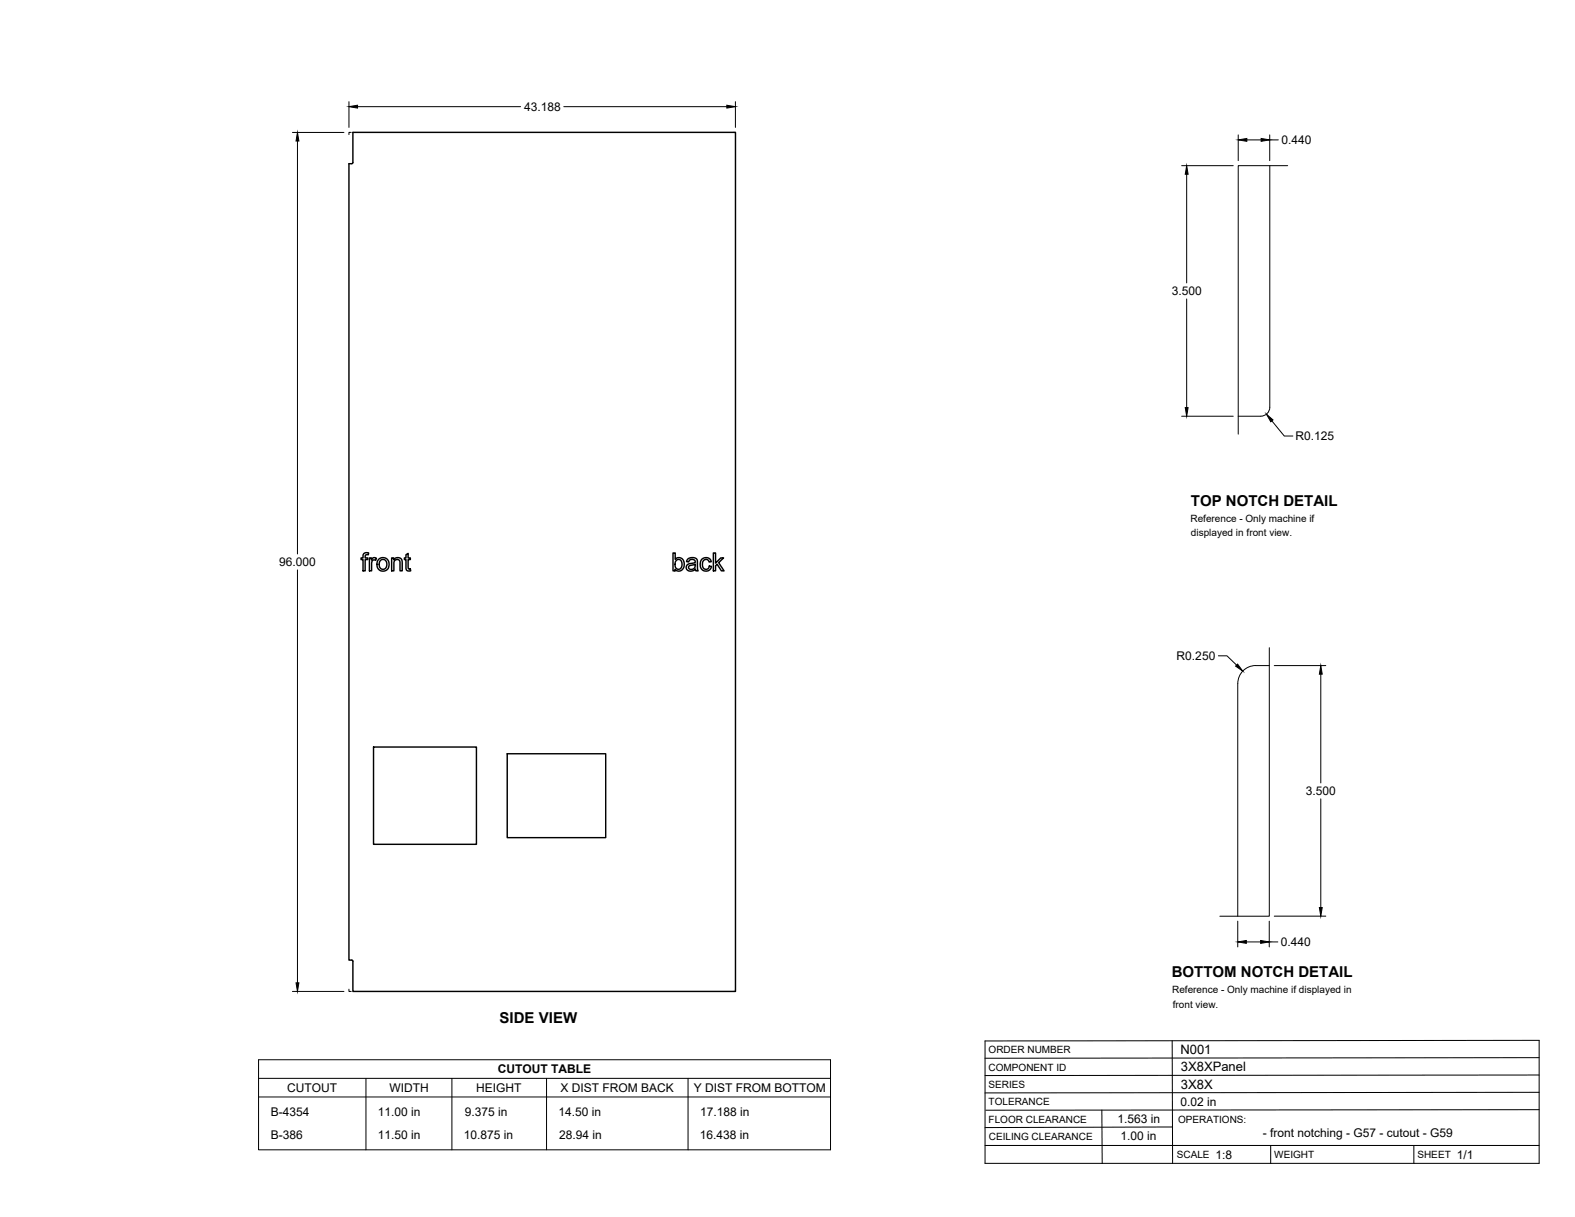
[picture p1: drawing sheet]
<svg xmlns="http://www.w3.org/2000/svg" width="559mm" height="432mm" viewBox="0 0 559 432" stroke-linecap="round" stroke-linejoin="round" font-family="sans-serif">
<!-- layer: Visible -->
<g fill="none" stroke="#000" stroke-width=".51">
<path d="M125.2 47h135.7v304.8h-135.7v-10.7l-.2-.4h-1.2v-282.6l1.2-.1 .2-.3zM129.1 196.4l.8-.3 .9 .1-.1 .7a.72 .72 0 0 0-.8-.1 .72 .72 0 0 0-.3 .7v.5h.9v.5h-.9v4h-.8v-4h-.7v-.5h.7zM131.1 198h.7v.6a1.12 1.12 0 0 1 1.8-.5l-.3 .7a1.01 1.01 0 0 0-1.2 .1 1.01 1.01 0 0 0-.3 1.2v2.4h-.7zM134.3 198.5a2.3 2.3 0 0 1 3.8 1.6 2.3 2.3 0 0 1-3.5 2.1 2.84 2.84 0 0 1-.3-3.7zM134.9 198.9l.7-.4h.7l.8 .9v1.7l-.6 .8-1 .1-.7-.7-.3-1.2zM139 198h.7v.6a1.65 1.65 0 0 1 1.9-.7 1.65 1.65 0 0 1 1.1 1.8v2.8h-.8l-.1-3.6-.7-.4-.9 .3-.5 .9v2.8h-.7zM144 196.8l.8-.5v1.7h.8v.5h-.8v3.2l.8 .1 .1 .7-.6 .1a1.04 1.04 0 0 1-1.1-1.4v-2.7h-.5v-.5h.5zM238.8 196.2h.8v2.3a1.98 1.98 0 0 1 2.5-.2 1.98 1.98 0 0 1 .6 2.4l-.2 .9a1.75 1.75 0 0 1-3 .4v.5h-.7zM239.9 198.9l.4-.3a1.74 1.74 0 0 1 1.7 1 1.74 1.74 0 0 1-.4 2l-.7 .4-.8-.2a2.22 2.22 0 0 1-.6-2.2zM243.9 198.5l1.5-.7 1.2 .2 .6 .3 .5 4.2h-.8l-.2-.5a1.76 1.76 0 0 1-1.9 .7 1.76 1.76 0 0 1-1.3-1.6l.5-.8 1.8-.5a.68 .68 0 0 0 .8-.7 .68 .68 0 0 0-.8-.6 1.11 1.11 0 0 0-1.5 .9l-.7-.1zM248.9 198.5a1.96 1.96 0 0 1 2-.6 1.96 1.96 0 0 1 1.4 1.4l-.7 .1a1.26 1.26 0 0 0-1.6-.8 1.26 1.26 0 0 0-.8 1.6l.1 .9 .7 .8a1.16 1.16 0 0 0 1.7-1l.7 .1-.3 .9a2.07 2.07 0 0 1-2.5 .6 2.07 2.07 0 0 1-1.2-2.2zM253.1 196.2h.8v3.6l1.8-1.8h1l-1.7 1.6 1.9 2.9h-1l-1.5-2.3-.5 .5v1.8h-.8z"/>
<path d="M244.5 200.9l1.4-.5a.44 .44 0 0 1 .5-.1 .44 .44 0 0 1 .3 .5 1.2 1.2 0 0 1-1.1 1.2 1.2 1.2 0 0 1-1.3-.8zM132.5 265h36.5v34.6h-36.5zM180 267.4h34.9v29.8h-34.9z"/>
</g>
<!-- layer: Reference -->
<path d="M124.6 47h-.8v.8M260.1 47h.8v.8M450.5 58.8v85.7a3.2 3.2 0 0 1-3.2 3.2h-8M456.9 58.8h-17.6v95.2M450.3 236.2a12.8 12.8 0 0 0-7.7 .6 6.4 6.4 0 0 0-3.4 5.7l-.1 82.6M450.3 229.8v95.3h-17.5M123.8 351v.8h.8M260.9 351v.8h-.8" fill="none" stroke="#000" stroke-width=".35"/>
<!-- layer: Titleblock -->
<path d="M349.5 369.3l196.6-.2v43.7h-196.6zM415.9 369.3l.1 43.5M546.1 375.3l-196.6 .2M390.9 393.9l.2 18.9M416 399.9l-66.5 .2M546.1 393.7l-196.3 .2M546.1 387.6l-196.6 .2M546.1 381.4l-196.6 .2M349.5 406.4h196.6M450.8 406.4v6.4M501.6 406.4v6.4" fill="none" stroke="#000" stroke-width=".36"/>
<!-- layer: Custom Tables -->
<path d="M91.7 376h203v32h-203zM91.7 382.6h203M91.7 389.2h203M129.8 382.6v25.4M160.3 382.6v25.4M193.9 382.6v25.4M244.1 382.6v25.4" fill="none" stroke="#000" stroke-width=".35"/>
<!-- layer: FD_Dimensions -->
<g fill="none" stroke="#000" stroke-width=".35">
<path d="M123.8 36.1v9.1M126.9 37.8h57.8M200 37.8h57.9M260.9 36.1v9.1M103.8 47h18.2M105.5 50v146.6M419.2 58.8h18.3M439.3 47.9v9.1M442.4 49.6h5M450.5 47.9v9.1M450.5 49.6h3M421 61.8v38.6"/>
<path d="M421 106.1v38.5M419.2 147.7h18.3M451.3 149.3l4.4 5.4h3M105.5 202.2v146.5M432.3 232.7h3l3.4 3.3M452.1 236.2h18.3M468.6 239.2v38.6M468.6 283.4v38.6M439.1 326.8v9.2M442.2 334.2h5.1M450.3 326.8v9.2M450.3 334.2h3.1"/>
<path d="M452.1 325.1h18.3M103.8 351.8h18.2"/>
</g>
<g fill="#000" stroke="#000" stroke-width=".35">
<path d="M123.8 37.8l3.1-.5v1.1zM257.9 37.3l3 .5-3 .6zM105.5 47l.5 3h-1zM439.3 49.6l3.1-.5v1zM447.4 49.1l3.1 .5-3.1 .5zM421 58.8l.5 3h-1zM420.5 144.6h1l-.5 3.1zM449.3 147l2.4 2-.8 .6zM439.1 235.6l1.8 2.5-2.5-1.8zM468.6 236.2l.5 3h-1zM439.1 334.2l3.1-.5v1zM447.3 333.7l3 .5-3 .5z"/>
<path d="M468.1 322h1l-.5 3.1zM105 348.7h1l-.5 3.1z"/>
</g>
<g font-size="5.3">
<text x="422.6" y="179.5">TOP NOTCH DETAIL</text>
<text x="415.8" y="346.8">BOTTOM NOTCH DETAIL</text>
<text x="177.3" y="363.1">SIDE VIEW</text>
</g>
<g font-size="4.6">
<text x="418.8" y="373.8">N001</text>
<text x="419" y="380.1">3X8XPanel</text>
<text x="419" y="386.2">3X8X</text>
</g>
<g font-size="4.3">
<text x="185.9" y="39.3">43.188</text>
<text x="454.6" y="51.1">0.440</text>
<text x="415.7" y="104.7">3.500</text>
<text x="459.6" y="156.2">R0.125</text>
<text x="99" y="200.9">96.000</text>
<text x="417.5" y="234.2">R0.250</text>
<text x="463.3" y="282.1">3.500</text>
<text x="454.5" y="335.7">0.440</text>
<text x="176.6" y="380.8">CUTOUT TABLE</text>
<text x="101.9" y="387.4">CUTOUT</text>
<text x="138.2" y="387.4">WIDTH</text>
<text x="169" y="387.4">HEIGHT</text>
<text x="198.9" y="387.4">X DIST FROM BACK</text>
<text x="246.1" y="387.4">Y DIST FROM BOTTOM</text>
<text x="418.8" y="392.4">0.02 in</text>
<text x="96.1" y="396.1">B-4354</text>
<text x="134.1" y="396.1">11.00 in</text>
<text x="164.9" y="396.1">9.375 in</text>
<text x="198.2" y="396.1">14.50 in</text>
<text x="248.4" y="396.1">17.188 in</text>
<text x="396.5" y="398.3">1.563 in</text>
<text x="96.1" y="404">B-386</text>
<text x="134" y="404">11.50 in</text>
<text x="164.5" y="404">10.875 in</text>
<text x="198.4" y="404">28.94 in</text>
<text x="248.3" y="404">16.438 in</text>
<text x="397.5" y="404.3">1.00 in</text>
<text x="448.1" y="403.3">- front notching - G57 - cutout - G59</text>
<text x="431.3" y="411.1">1:8</text>
<text x="516.9" y="411.1">1/1</text>
</g>
<g font-size="3.5">
<text x="422.4" y="185">Reference - Only machine if</text>
<text x="422.6" y="190.2">displayed in front view.</text>
<text x="415.9" y="352.4">Reference - Only machine if displayed in</text>
<text x="416.1" y="357.5">front view.</text>
<text x="350.8" y="373.6">ORDER NUMBER</text>
<text x="350.8" y="379.9">COMPONENT ID</text>
<text x="350.8" y="386.1">SERIES</text>
<text x="350.8" y="392.2">TOLERANCE</text>
<text x="350.8" y="398.4">FLOOR CLEARANCE</text>
<text x="418" y="398.4">OPERATIONS:</text>
<text x="350.8" y="404.4">CEILING CLEARANCE</text>
<text x="417.5" y="410.9">SCALE</text>
<text x="452.1" y="410.9">WEIGHT</text>
<text x="502.9" y="410.9">SHEET</text>
</g>
</svg>
